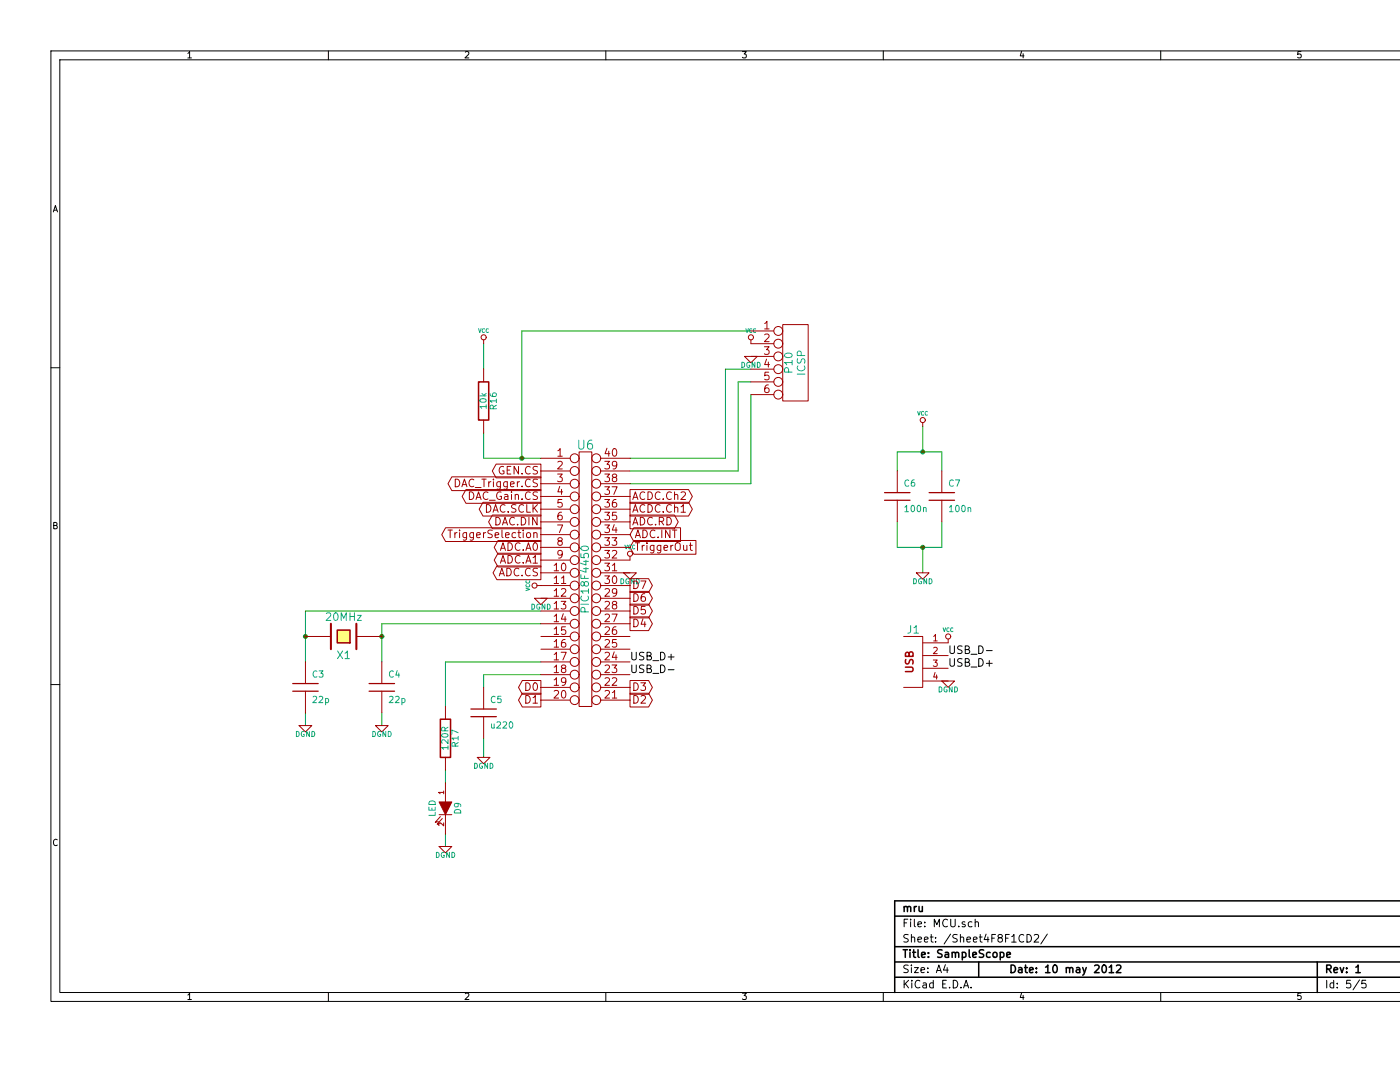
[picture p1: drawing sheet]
EESchema Schematic File Version 2  date Thu 10 May 2012 10:40:59 AM CEST
LIBS:power
LIBS:device
LIBS:transistors
LIBS:conn
LIBS:linear
LIBS:regul
LIBS:74xx
LIBS:cmos4000
LIBS:adc-dac
LIBS:memory
LIBS:xilinx
LIBS:special
LIBS:microcontrollers
LIBS:dsp
LIBS:microchip
LIBS:analog_switches
LIBS:motorola
LIBS:texas
LIBS:intel
LIBS:audio
LIBS:interface
LIBS:digital-audio
LIBS:philips
LIBS:display
LIBS:cypress
LIBS:siliconi
LIBS:opto
LIBS:atmel
LIBS:contrib
LIBS:valves
LIBS:max532
LIBS:osci-cache
EELAYER 25  0
EELAYER END
$Descr A4 11700 8267
encoding utf-8
Sheet 5 5
Title "SampleScope"
Date "10 may 2012"
Rev "1"
Comp "mru"
Comment1 ""
Comment2 ""
Comment3 ""
Comment4 ""
$EndDescr
Wire Wire Line
	3500 5550 3500 5200
Wire Wire Line
	3500 5200 4250 5200
Wire Wire Line
	4250 4800 2400 4800
Wire Wire Line
	3500 6050 3500 6150
Connection ~ 7250 3550
Wire Wire Line
	7250 3550 7250 3350
Wire Wire Line
	7400 3700 7400 3550
Wire Wire Line
	7400 3550 7050 3550
Wire Wire Line
	7050 3550 7050 3700
Connection ~ 4100 3600
Wire Wire Line
	3800 3400 3800 3600
Wire Wire Line
	3800 3600 4250 3600
Wire Wire Line
	4950 3700 5800 3700
Wire Wire Line
	5800 3700 5800 3000
Wire Wire Line
	5800 3000 5900 3000
Wire Wire Line
	4100 3600 4100 2600
Wire Wire Line
	4100 2600 5900 2600
Wire Wire Line
	3800 5400 3800 5300
Wire Wire Line
	3800 5300 4250 5300
Wire Wire Line
	3000 5600 3000 5700
Connection ~ 2400 5000
Wire Wire Line
	2400 4800 2400 5200
Wire Wire Line
	3000 5200 3000 4900
Connection ~ 3000 5000
Wire Wire Line
	2400 5600 2400 5700
Wire Wire Line
	3800 5800 3800 5950
Wire Wire Line
	5900 2900 5700 2900
Wire Wire Line
	5700 2900 5700 3600
Wire Wire Line
	5700 3600 4950 3600
Wire Wire Line
	5900 3100 5900 3800
Wire Wire Line
	5900 3800 4950 3800
Wire Wire Line
	3800 2900 3800 2700
Wire Wire Line
	7400 4100 7400 4300
Wire Wire Line
	7400 4300 7050 4300
Wire Wire Line
	7050 4300 7050 4100
Wire Wire Line
	7250 4500 7250 4300
Connection ~ 7250 4300
Wire Wire Line
	3500 6550 3500 6650
Wire Wire Line
	3000 4900 4250 4900
$Comp
L DGND #PWR58
U 1 1
P 3500 6650
F 0 "#PWR58" H 3500 6650 40  0001 C CNN
F 1 "DGND" H 3500 6580 40  0000 C CNN
	1    3500 6650
	1    0    0    -1  
$EndComp
$Comp
L R R17
U 1 1
P 3500 5800
F 0 "R17" V 3580 5800 50  0000 C CNN
F 1 "120R" V 3500 5800 50  0000 C CNN
	1    3500 5800
	1    0    0    -1  
$EndComp
$Comp
L LED D9
U 1 1
P 3500 6350
F 0 "D9" H 3500 6450 50  0000 C CNN
F 1 "LED" H 3500 6250 50  0000 C CNN
	1    3500 6350
	0    1    1    0   
$EndComp
$Comp
L DGND #PWR68
U 1 1
P 7250 4500
F 0 "#PWR68" H 7250 4500 40  0001 C CNN
F 1 "DGND" H 7250 4430 40  0000 C CNN
	1    7250 4500
	1    0    0    -1  
$EndComp
$Comp
L VCC #PWR041
U 1 1
P 7250 3350
F 0 "#PWR041" H 7250 3450 30  0001 C CNN
F 1 "VCC" H 7250 3450 30  0000 C CNN
	1    7250 3350
	1    0    0    -1  
$EndComp
$Comp
L C C7
U 1 1
P 7400 3900
F 0 "C7" H 7450 4000 50  0000 L CNN
F 1 "100n" H 7450 3800 50  0000 L CNN
	1    7400 3900
	1    0    0    -1  
$EndComp
$Comp
L C C6
U 1 1
P 7050 3900
F 0 "C6" H 7100 4000 50  0000 L CNN
F 1 "100n" H 7100 3800 50  0000 L CNN
	1    7050 3900
	1    0    0    -1  
$EndComp
$Comp
L VCC #PWR042
U 1 1
P 3800 2700
F 0 "#PWR042" H 3800 2800 30  0001 C CNN
F 1 "VCC" H 3800 2800 30  0000 C CNN
	1    3800 2700
	1    0    0    -1  
$EndComp
$Comp
L R R16
U 1 1
P 3800 3150
F 0 "R16" V 3880 3150 50  0000 C CNN
F 1 "10k" V 3800 3150 50  0000 C CNN
	1    3800 3150
	1    0    0    -1  
$EndComp
Text GLabel 4950 3900 2    60   Output ~ 0
ACDC.Ch2
$Comp
L DGND #PWR66
U 1 1
P 5900 2800
F 0 "#PWR66" H 5900 2800 40  0001 C CNN
F 1 "DGND" H 5900 2730 40  0000 C CNN
	1    5900 2800
	1    0    0    -1  
$EndComp
$Comp
L VCC #PWR043
U 1 1
P 5900 2700
F 0 "#PWR043" H 5900 2800 30  0001 C CNN
F 1 "VCC" H 5900 2800 30  0000 C CNN
	1    5900 2700
	1    0    0    -1  
$EndComp
$Comp
L DGND #PWR60
U 1 1
P 3800 5950
F 0 "#PWR60" H 3800 5950 40  0001 C CNN
F 1 "DGND" H 3800 5880 40  0000 C CNN
	1    3800 5950
	1    0    0    -1  
$EndComp
$Comp
L C C5
U 1 1
P 3800 5600
F 0 "C5" H 3850 5700 50  0000 L CNN
F 1 "u220" H 3850 5500 50  0000 L CNN
	1    3800 5600
	1    0    0    -1  
$EndComp
Text GLabel 4250 3700 0    60   Output ~ 0
GEN.CS
$Comp
L CONN_6 P10
U 1 1
P 6250 2850
F 0 "P10" V 6200 2850 60  0000 C CNN
F 1 "ICSP" V 6300 2850 60  0000 C CNN
	1    6250 2850
	1    0    0    -1  
$EndComp
Text GLabel 4250 4200 0    60   Output ~ 0
TriggerSelection
Text GLabel 4950 4000 2    60   Output ~ 0
ACDC.Ch1
Text GLabel 4250 4100 0    60   Output ~ 0
DAC.DIN
Text GLabel 4250 4000 0    60   Output ~ 0
DAC.SCLK
Text GLabel 4250 3800 0    60   Output ~ 0
DAC_Trigger.CS
Text GLabel 4250 3900 0    60   Output ~ 0
DAC_Gain.CS
Text GLabel 4250 4400 0    60   Output ~ 0
ADC.A1
Text GLabel 4250 4300 0    60   Output ~ 0
ADC.A0
Text GLabel 4250 4500 0    60   Output ~ 0
ADC.CS
Text GLabel 4950 4100 2    60   Output ~ 0
ADC.RD
Text GLabel 4950 4200 2    60   Input ~ 0
ADC.INT
Text GLabel 4950 4300 2    60   Input ~ 0
TriggerOut
$Comp
L DGND #PWR57
U 1 1
P 3000 5700
F 0 "#PWR57" H 3000 5700 40  0001 C CNN
F 1 "DGND" H 3000 5630 40  0000 C CNN
	1    3000 5700
	1    0    0    -1  
$EndComp
$Comp
L DGND #PWR56
U 1 1
P 2400 5700
F 0 "#PWR56" H 2400 5700 40  0001 C CNN
F 1 "DGND" H 2400 5630 40  0000 C CNN
	1    2400 5700
	1    0    0    -1  
$EndComp
$Comp
L C C4
U 1 1
P 3000 5400
F 0 "C4" H 3050 5500 50  0000 L CNN
F 1 "22p" H 3050 5300 50  0000 L CNN
	1    3000 5400
	1    0    0    -1  
$EndComp
$Comp
L C C3
U 1 1
P 2400 5400
F 0 "C3" H 2450 5500 50  0000 L CNN
F 1 "22p" H 2450 5300 50  0000 L CNN
	1    2400 5400
	1    0    0    -1  
$EndComp
$Comp
L DGND #PWR62
U 1 1
P 4250 4700
F 0 "#PWR62" H 4250 4700 40  0001 C CNN
F 1 "DGND" H 4250 4630 40  0000 C CNN
	1    4250 4700
	1    0    0    -1  
$EndComp
$Comp
L VCC #PWR044
U 1 1
P 4250 4600
F 0 "#PWR044" H 4250 4700 30  0001 C CNN
F 1 "VCC" H 4250 4700 30  0000 C CNN
	1    4250 4600
	0    -1   -1   0   
$EndComp
$Comp
L DGND #PWR64
U 1 1
P 4950 4500
F 0 "#PWR64" H 4950 4500 40  0001 C CNN
F 1 "DGND" H 4950 4430 40  0000 C CNN
	1    4950 4500
	1    0    0    -1  
$EndComp
$Comp
L VCC #PWR045
U 1 1
P 4950 4400
F 0 "#PWR045" H 4950 4500 30  0001 C CNN
F 1 "VCC" H 4950 4500 30  0000 C CNN
	1    4950 4400
	1    0    0    -1  
$EndComp
Text Label 7450 5150 0    60   ~ 0
USB_D-
Text Label 7450 5250 0    60   ~ 0
USB_D+
Text Label 4950 5200 0    60   ~ 0
USB_D+
Text Label 4950 5300 0    60   ~ 0
USB_D-
$Comp
L DGND #PWR70
U 1 1
P 7450 5350
F 0 "#PWR70" H 7450 5350 40  0001 C CNN
F 1 "DGND" H 7450 5280 40  0000 C CNN
	1    7450 5350
	1    0    0    -1  
$EndComp
$Comp
L VCC #PWR046
U 1 1
P 7450 5050
F 0 "#PWR046" H 7450 5150 30  0001 C CNN
F 1 "VCC" H 7450 5150 30  0000 C CNN
	1    7450 5050
	1    0    0    -1  
$EndComp
$Comp
L USB_2 J1
U 1 1
P 7250 5200
F 0 "J1" H 7175 5450 60  0000 C CNN
F 1 "USB_2" H 7300 4900 60  0001 C CNN
F 4 "VCC" H 7575 5350 50  0001 C CNN "VCC"
F 5 "D+" H 7550 5250 50  0001 C CNN "Data+"
F 6 "D-" H 7550 5150 50  0001 C CNN "Data-"
F 7 "GND" H 7575 5050 50  0001 C CNN "Ground"
	1    7250 5200
	1    0    0    -1  
$EndComp
$Comp
L CRYSTAL X1
U 1 1
P 2700 5000
F 0 "X1" H 2700 5150 60  0000 C CNN
F 1 "20MHz" H 2700 4850 60  0000 C CNN
	1    2700 5000
	-1   0    0    1   
$EndComp
Text GLabel 4950 4600 2    60   Output ~ 0
D7
Text GLabel 4950 4700 2    60   Output ~ 0
D6
Text GLabel 4950 4800 2    60   Output ~ 0
D5
Text GLabel 4950 4900 2    60   Output ~ 0
D4
Text GLabel 4950 5400 2    60   Output ~ 0
D3
Text GLabel 4950 5500 2    60   Output ~ 0
D2
Text GLabel 4250 5500 0    60   Output ~ 0
D1
Text GLabel 4250 5400 0    60   Output ~ 0
D0
$Comp
L DIL40 U6
U 1 1
P 4600 4550
F 0 "U6" H 4600 5600 70  0000 C CNN
F 1 "PIC18F4450" V 4600 4550 60  0000 C CNN
	1    4600 4550
	1    0    0    -1  
$EndComp
$EndSCHEMATC
